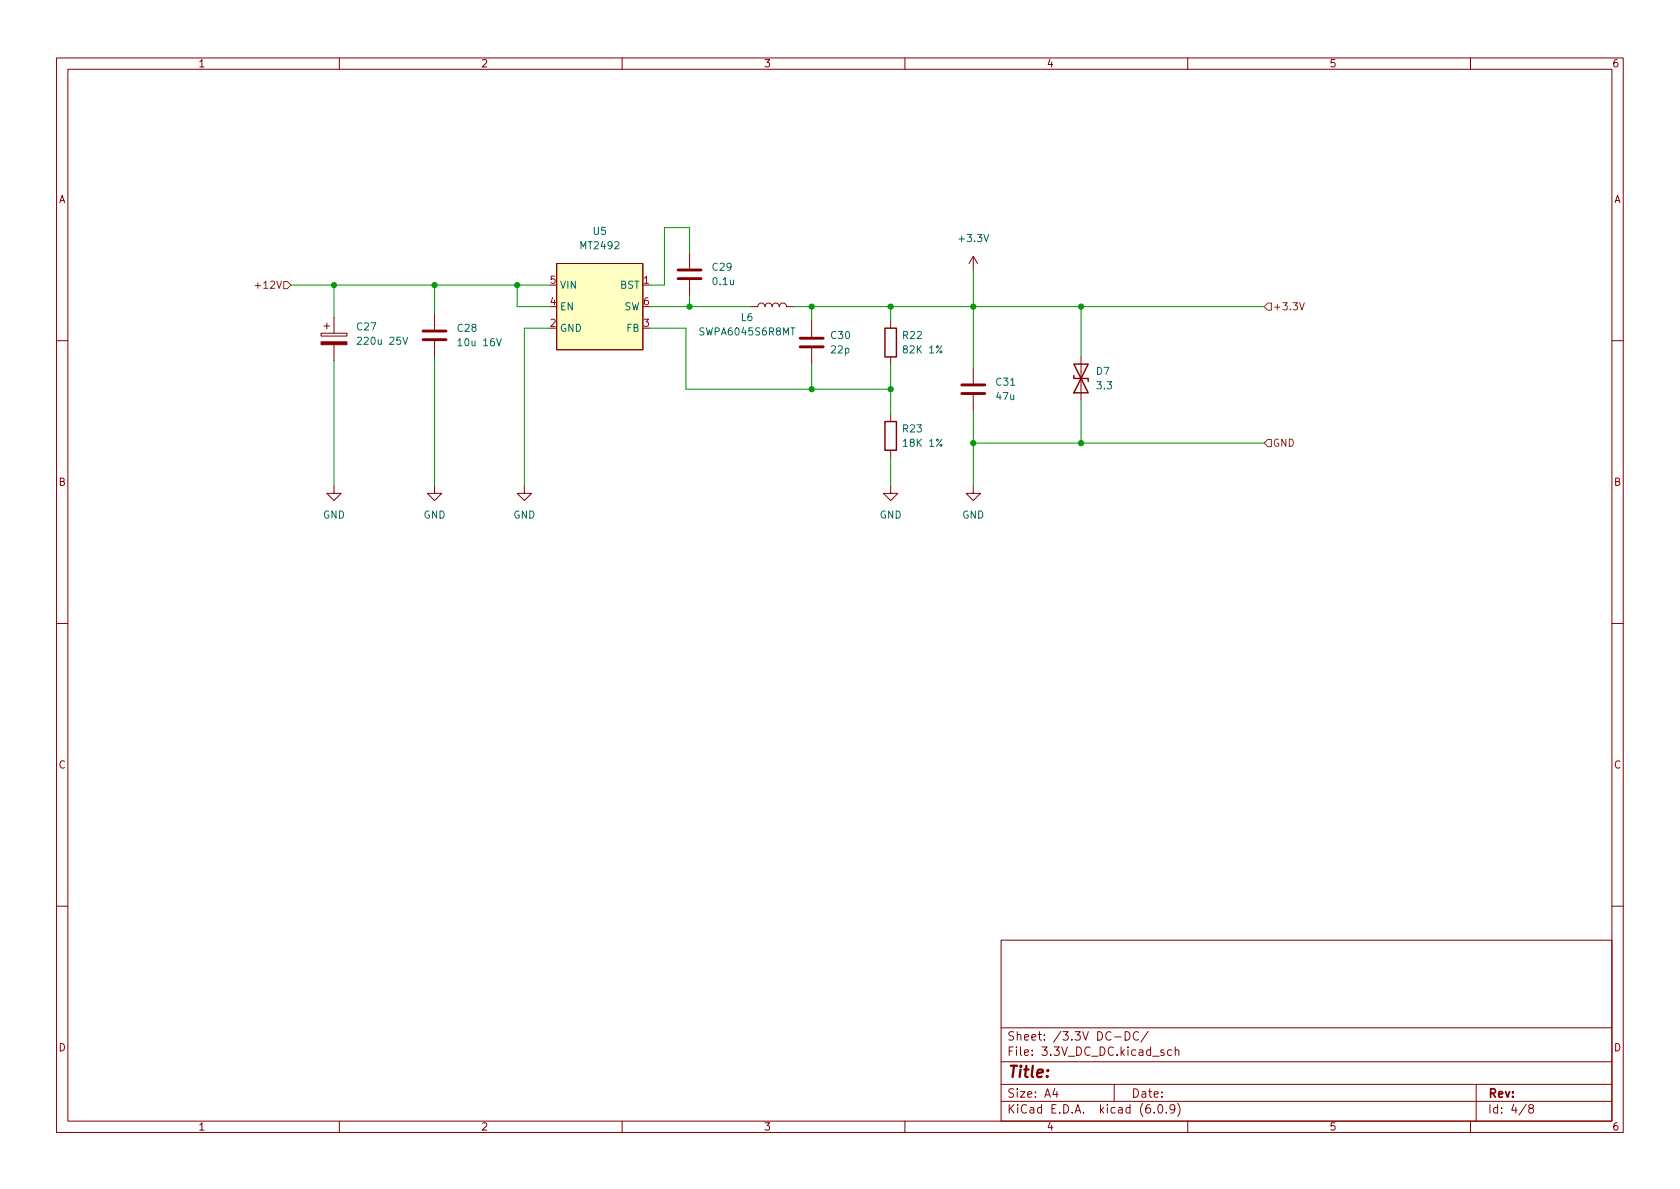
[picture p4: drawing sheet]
<svg xmlns="http://www.w3.org/2000/svg" width="297mm" height="210mm" viewBox="0 0 297 210" stroke-linecap="round" stroke-linejoin="round" font-family="sans-serif">
<g fill="none" stroke="#840000" stroke-width=".18">
<path d="M10 10.2h277v190.1h-277zM12 12.2h273v186.1h-273zM60 10.2v2M110 10.2v2M160 10.2v2M210 10.2v2M260 10.2v2M56.8 58.9h4.5v.5h-4.5zM57.3 57.7h1M57.8 57.1v1.1M59.1 56.1v2.8M76.8 55.5v2.8"/>
<path d="M98.4 46.6h15.3v15.2h-15.3zM121.9 44.7v2.8M121.9 49.5v2.8M132.7 54.2h1.3a.64 .64 0 0 1 .6-.6 .64 .64 0 0 1 .7 .6 .64 .64 0 0 1 .6-.6 .64 .64 0 0 1 .6 .6 .64 .64 0 0 1 .7-.6 .64 .64 0 0 1 .6 .6 .64 .64 0 0 1 .6-.6 .64 .64 0 0 1 .7 .6h1.2M143.5 56.8v2.8M157.5 56.8v1.2M172.1 45.3l-.8 1.3M172.1 45.3v2.6M172.1 45.3l.7 1.3M10 60.2h2M59.1 61v2.7M76.8 60.3v2.8"/>
<path d="M143.5 61.6v2.8M157.5 63.1v1.3M157.5 73.3v1.2M157.5 79.6v1.3M172.1 65v2.8M172.1 69.8v2.8M191.1 63.1v7.6M285 60.2h2M59.1 86v1.2h1.2l-1.2 1.3-1.3-1.3h1.3M76.8 86v1.2h1.3l-1.3 1.3-1.2-1.3h1.2M92.7 86v1.2h1.3l-1.3 1.3-1.3-1.3h1.3M157.5 86v1.2h1.2l-1.2 1.3-1.3-1.3h1.3"/>
<path d="M172.1 86v1.2h1.3l-1.3 1.3-1.3-1.3h1.3M10 110.2h2M285 110.2h2M10 160.2h2M177 166.3h108v32h-108zM285 160.2h2M60 198.3v2M110 198.3v2M160 198.3v2M177 194.8h108M177 191.8h108M177 187.8h108"/>
<path d="M177 181.8h108M186.5 192.5l-.4 1h1M186.9 193v1M197 191.8v3M197.1 183.4h1.1M198.9 182.4a.76 .76 0 0 1 .9 .8 .76 .76 0 0 1-.9 .7zM201.3 182.6a.6 .6 0 0 0-.8 0 .6 .6 0 0 0-.1 .7 .56 .56 0 0 0 .3 .6 .56 .56 0 0 0 .6-.1M203 182.4l-1.3 1.9M204.1 196.7v.1M204.9 195.4l.2-.1a.81 .81 0 0 1 .6 .7 .81 .81 0 0 1-.3 .8h-.2a.81 .81 0 0 1-.6-.6 .81 .81 0 0 1 .3-.8zM205.8 185.7l-.4-.1-.2 .2 .1 .3 .5 .1v.4h-.6M206.2 196.7v.1"/>
<path d="M207.1 185.7l-.4-.1-.3 .3v.4l.2 .3h.5M207.7 196l-.3 .3h-.3l-.2-.3 .1-.6 .4-.1 .2 .2a.99 .99 0 0 1-.3 1.3h-.3M207.8 185.8l.2-.2 .4 .1v.9M207.8 185.1v1.5M208.2 195.1a1.72 1.72 0 0 1 0 2.3M210 198.3v2M260 198.3v2M261 191.8v6.5M269.9 195.3l-1.3 1.9M270.6 196l-.3-.3 .1-.2 .2-.2 .4 .1 .2 .2-.1 .2-.7 .2-.1 .3v.2l.3 .3h.4l.2-.3-.1-.4-.2-.1"/>
</g>
<path d="M98.4 46.6h15.3v15.2h-15.3z" fill="#ffffc2" stroke="#ffffc2" stroke-width=".18"/>
<path d="M74.8 58.5h4.1M119.9 49.3h4.1M119.9 47.7h4.1M141.5 59.8h4M74.8 60.1h4.1M141.5 61.3h4M170.1 69.6h4M170.1 68.1h4" fill="none" stroke="#840000" stroke-width=".51"/>
<path d="M63.2 59.7l.5-.1 .2 .4-.8 .9h.8M71.2 59.6l.5 1.3 .4-1.3M87.8 59.9l.4 1.2 .4-1.2" fill="none" stroke="#006464" stroke-width=".18"/>
<path d="M56.8 60.4h4.5v.6h-4.5z" fill="#840000" stroke="#840000" stroke-width=".18"/>
<path d="M156.5 58h2v5.1h-2zM156.5 74.5h2v5.1h-2zM189.9 66.4v.5h2.5v.5M189.9 64.4h2.5l-2.5 5.1h2.5z" fill="none" stroke="#840000" stroke-width=".25"/>
<path d="M45.1 50.5h1M50.2 49.8h.6l.6 .6-.6 .6h-.6zM224.2 53.6h.6v1.3h-.6l-.7-.7zM229.8 53.5l.4 1.3 .4-1.3M224.2 77.7h.6v1.3h-.6l-.7-.6z" fill="none" stroke="#725600" stroke-width=".18"/>
<g fill="none" stroke="#009600" stroke-width=".18">
<path d="M51.4 50.4h45.8M59.1 50.4v5.7M76.8 50.4v5.1M91.4 50.4v3.8h5.8M97.2 58h-4.5v28M114.9 58h6.4v10.8h36.2M114.9 54.2h17.8M121.9 44.7v-4.4h-4.4v10.1h-2.6M121.9 52.3v1.9M140.3 54.2h83.2M143.5 54.2v2.6M157.5 54.2v2.6"/>
<path d="M172.1 47.9v17.1M191.1 54.2v8.9M59.1 63.7v22.3M76.8 63.1v22.9M143.5 64.4v4.4M157.5 64.4v8.9M172.1 72.6v13.4M172.1 78.4h51.4M191.1 70.7v7.7M157.5 80.9v5.1"/>
</g>
<g fill="#009600" stroke="#009600" stroke-width=".18">
<circle cx="172.1" cy="78.4" r=".46"/>
<circle cx="157.5" cy="68.8" r=".46"/>
<circle cx="157.5" cy="54.2" r=".46"/>
<circle cx="191.1" cy="78.4" r=".46"/>
<circle cx="191.1" cy="54.2" r=".46"/>
<circle cx="172.1" cy="54.2" r=".46"/>
<circle cx="76.8" cy="50.4" r=".46"/>
<circle cx="91.4" cy="50.4" r=".46"/>
<circle cx="143.5" cy="54.2" r=".46"/>
<circle cx="143.5" cy="68.8" r=".46"/>
<circle cx="121.9" cy="54.2" r=".46"/>
<circle cx="59.1" cy="50.4" r=".46"/>
</g>
<text font-size="2.8" fill="#840000" x="178" y="190.6">Title:</text>
<g font-size="2.1" fill="#840000">
<text x="178" y="184">Sheet: /3.3V DC-DC/</text>
<text x="178" y="186.7">File: 3.3V_DC_DC.kicad_sch</text>
<text x="178" y="196.9">KiCad E.D.A. kicad (6.0.9)</text>
<text x="178" y="194.1">Size: A4</text>
<text x="200" y="194.1">Date:</text>
<text x="263" y="194.1">Rev:</text>
<text x="263" y="196.9">Id: 4/8</text>
</g>
<g font-size="1.8" fill="#840000">
<text x="35" y="11.9">1</text>
<text x="85" y="11.9">2</text>
<text x="135" y="11.9">3</text>
<text x="185" y="11.9">4</text>
<text x="235" y="11.9">5</text>
<text x="285" y="11.9">6</text>
<text x="10.3" y="35.9">A</text>
<text x="285.3" y="35.9">A</text>
<text x="10.3" y="85.9">B</text>
<text x="285.3" y="85.9">B</text>
<text x="10.3" y="135.9">C</text>
<text x="285.3" y="135.9">C</text>
<text x="10.3" y="185.9">D</text>
<text x="285.3" y="185.9">D</text>
<text x="35" y="199.9">1</text>
<text x="85" y="199.9">2</text>
<text x="135" y="199.9">3</text>
<text x="185" y="199.9">4</text>
<text x="235" y="199.9">5</text>
<text x="285" y="199.9">6</text>
</g>
<g font-size="1.8" fill="#006464">
<text x="104.9" y="41.5">U5</text>
<text x="102.8" y="44.1">MT2492</text>
<text x="126" y="47.9">C29</text>
<text x="169.7" y="42.8">+3.3V</text>
<text x="98.9" y="51">VIN</text>
<text x="109.6" y="51">BST</text>
<text x="126.1" y="50.4">0.1u</text>
<text x="63.2" y="58.4">C27</text>
<text x="80.9" y="58.7">C28</text>
<text x="98.9" y="58.7">GND</text>
<text x="98.9" y="54.9">EN</text>
<text x="110.3" y="54.9">SW</text>
<text x="110.8" y="58.7">FB</text>
<text x="124" y="59.3">SWPA6045S6R8MT</text>
<text x="131" y="56.8">L6</text>
<text x="147" y="59.9">C30</text>
<text x="159.7" y="59.9">R22</text>
<text x="63.7" y="61">220u 25V</text>
<text x="81.4" y="61.2">10u 16V</text>
<text x="147" y="62.5">22p</text>
<text x="160" y="62.5">82K 1%</text>
<text x="176.2" y="68.2">C31</text>
<text x="176.2" y="70.7">47u</text>
<text x="193.9" y="66.3">D7</text>
<text x="194" y="68.8">3.3</text>
<text x="159.7" y="76.4">R23</text>
<text x="160" y="79">18K 1%</text>
<text x="57.1" y="91.7">GND</text>
<text x="74.9" y="91.7">GND</text>
<text x="90.7" y="91.7">GND</text>
<text x="155.5" y="91.7">GND</text>
<text x="170.1" y="91.7">GND</text>
</g>
<g font-size="1.8" fill="#725600">
<text x="45.8" y="51">+12V</text>
<text x="225" y="54.9">+3.3V</text>
<text x="225" y="79">GND</text>
</g>
<g font-size="1.8" fill="#a90000">
<text x="97.3" y="54">4</text>
<text x="97.3" y="50.2">5</text>
<text x="113.8" y="50.2">1</text>
<text x="113.8" y="54">6</text>
<text x="97.3" y="57.8">2</text>
<text x="113.8" y="57.8">3</text>
</g>
</svg>
